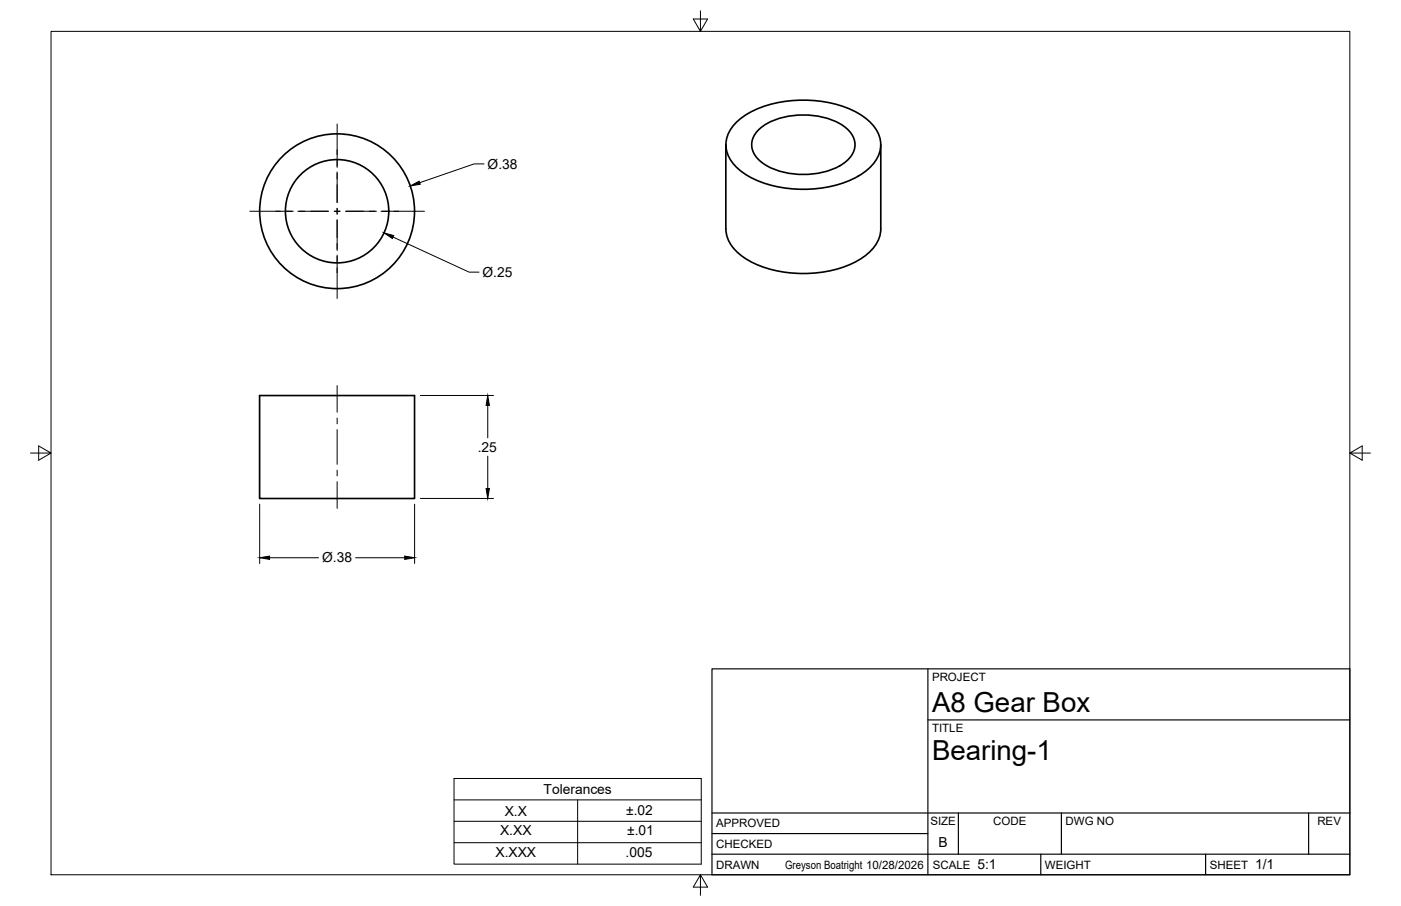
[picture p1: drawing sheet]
<svg xmlns="http://www.w3.org/2000/svg" width="432mm" height="279mm" viewBox="0 0 432 279" stroke-linecap="round" stroke-linejoin="round" font-family="sans-serif">
<!-- layer: Visible -->
<g fill="none" stroke="#000" stroke-width=".51">
<path d="M226.7 38a27.9 27.9 0 0 1 18-7 34.5 34.5 0 0 1 21.3 4.9 10.4 10.4 0 0 1 5.2 10.6 14.1 14.1 0 0 1-8.2 8.7 37.7 37.7 0 0 1-32.3-.8 11.7 11.7 0 0 1-6.9-10.4 9.7 9.7 0 0 1 2.9-6zM234 39.8a22.8 22.8 0 0 1 19.2-3.8 14.5 14.5 0 0 1 9.5 5.7 6 6 0 0 1-1.6 7.8 22.8 22.8 0 0 1-19.1 3.7 14.5 14.5 0 0 1-9.5-5.6 6 6 0 0 1 1.5-7.8zM223.7 44.6v26M271.5 44.6v26a11.1 11.1 0 0 1-5.7 8.9 36.5 36.5 0 0 1-28.4 3.5 19.4 19.4 0 0 1-12.8-8.7l-.8-2.4-.1-1.3M80 122h47.8v31.7h-47.8z"/>
<circle cx="103.9" cy="65.1" r="23.9"/>
<circle cx="103.9" cy="65.1" r="15.9"/>
</g>
<!-- layer: Border -->
<path d="M15.7 9.7h400.3v260.1h-400.3zM215.9 3.3v6.4l-2.2-3.8h4.4l-2.2 3.8M9.4 139.7h6.3l-3.8-2.2v4.4l3.8-2.2M416 139.7l3.8 2.2v-4.4l-3.8 2.2h6.4M215.9 269.8l2.2 3.8h-4.4l2.2-3.8v6.3" fill="none" stroke="#000" stroke-width=".31"/>
<!-- layer: Titleblock -->
<path d="M219.4 206.3h196.6v63.5h-196.6zM286 206.3v63.5M286 222h130M219.4 257.1h66.6M219.4 250.7h196.6M295.4 250.7v12.7M327.1 250.7v12.7M403.3 250.7v12.7M219.4 263.4h196.6M320.8 263.4v6.4M371.6 263.4v6.4" fill="none" stroke="#000" stroke-width=".36"/>
<!-- layer: Smart Centers -->
<g fill="none" stroke="#000" stroke-width=".31">
<path d="M103.9 38.2v13.4M103.9 53v9.5M77 65.2h13.4M91.8 65.2h9.4M103 65.2h1.8M103.9 64.2v1.8M103.9 67.8v9.5M103.9 78.7v13.4M106.6 65.2h9.4M117.4 65.2h13.4M103.9 118.9v8.2M103.9 128.9v1.8"/>
<path d="M103.9 132.5v10.7M103.9 145v1.8M103.9 148.5v8.3"/>
</g>
<!-- layer: Custom Tables -->
<path d="M139.9 240.1h76.2v26.4h-76.2zM139.9 246.7h76.2M139.9 253.3h76.2M139.9 259.9h76.2M178 246.7v19.8" fill="none" stroke="#000" stroke-width=".31"/>
<!-- layer: FD_Dimensions -->
<path d="M149.2 50.5h-3.1l-16.8 5.8M121.1 73.1l23.5 10.8h3M129.6 122h22.5M150.3 125v10M80 155.5v18.3M127.8 155.5v18.3M129.6 153.7h22.5M150.3 140.7v10M83.1 172h15.1M109.6 172h15.1" fill="none" stroke="#000" stroke-width=".31"/>
<path d="M126.5 57.3l2.7-1.4 .3 .9zM118.4 71.8l2.9 .8-.4 1zM150.3 122l.5 3h-1zM149.8 150.7h1l-.5 3zM80 172l3.1-.5v1zM124.7 171.5l3.1 .5-3.1 .5z" fill="#000" stroke="#000" stroke-width=".31"/>
<g font-size="8.5">
<text x="287.3" y="219.5">A8 Gear Box</text>
<text x="287.3" y="234.5">Bearing-1</text>
</g>
<g font-size="4.3">
<text x="150.3" y="52">Ø.38</text>
<text x="148.7" y="85.4">Ø.25</text>
<text x="147.3" y="139.3">.25</text>
<text x="99.3" y="173.5">Ø.38</text>
<text x="167.5" y="244.9">Tolerances</text>
<text x="155.6" y="251.5">X.X</text>
<text x="193" y="251.5">±.02</text>
<text x="154.1" y="257.6">X.XX</text>
<text x="193.3" y="257.6">±.01</text>
<text x="289.3" y="261.2">B</text>
<text x="152.7" y="264.2">X.XXX</text>
<text x="192.8" y="264.2">.005</text>
<text x="301.2" y="268.1">5:1</text>
<text x="386.8" y="268.1">1/1</text>
</g>
<g font-size="3.5">
<text x="287.3" y="210.1">PROJECT</text>
<text x="287.3" y="225.8">TITLE</text>
<text x="220.7" y="255.2">APPROVED</text>
<text x="286.7" y="254.5">SIZE</text>
<text x="306.1" y="254.5">CODE</text>
<text x="328.4" y="254.5">DWG NO</text>
<text x="406" y="254.5">REV</text>
<text x="220.7" y="261.5">CHECKED</text>
<text x="220.7" y="267.9">DRAWN</text>
<text x="242" y="267.9">Greyson Boatright 10/28/2026</text>
<text x="287.5" y="267.9">SCALE</text>
<text x="322.1" y="267.9">WEIGHT</text>
<text x="372.9" y="267.9">SHEET</text>
</g>
</svg>
